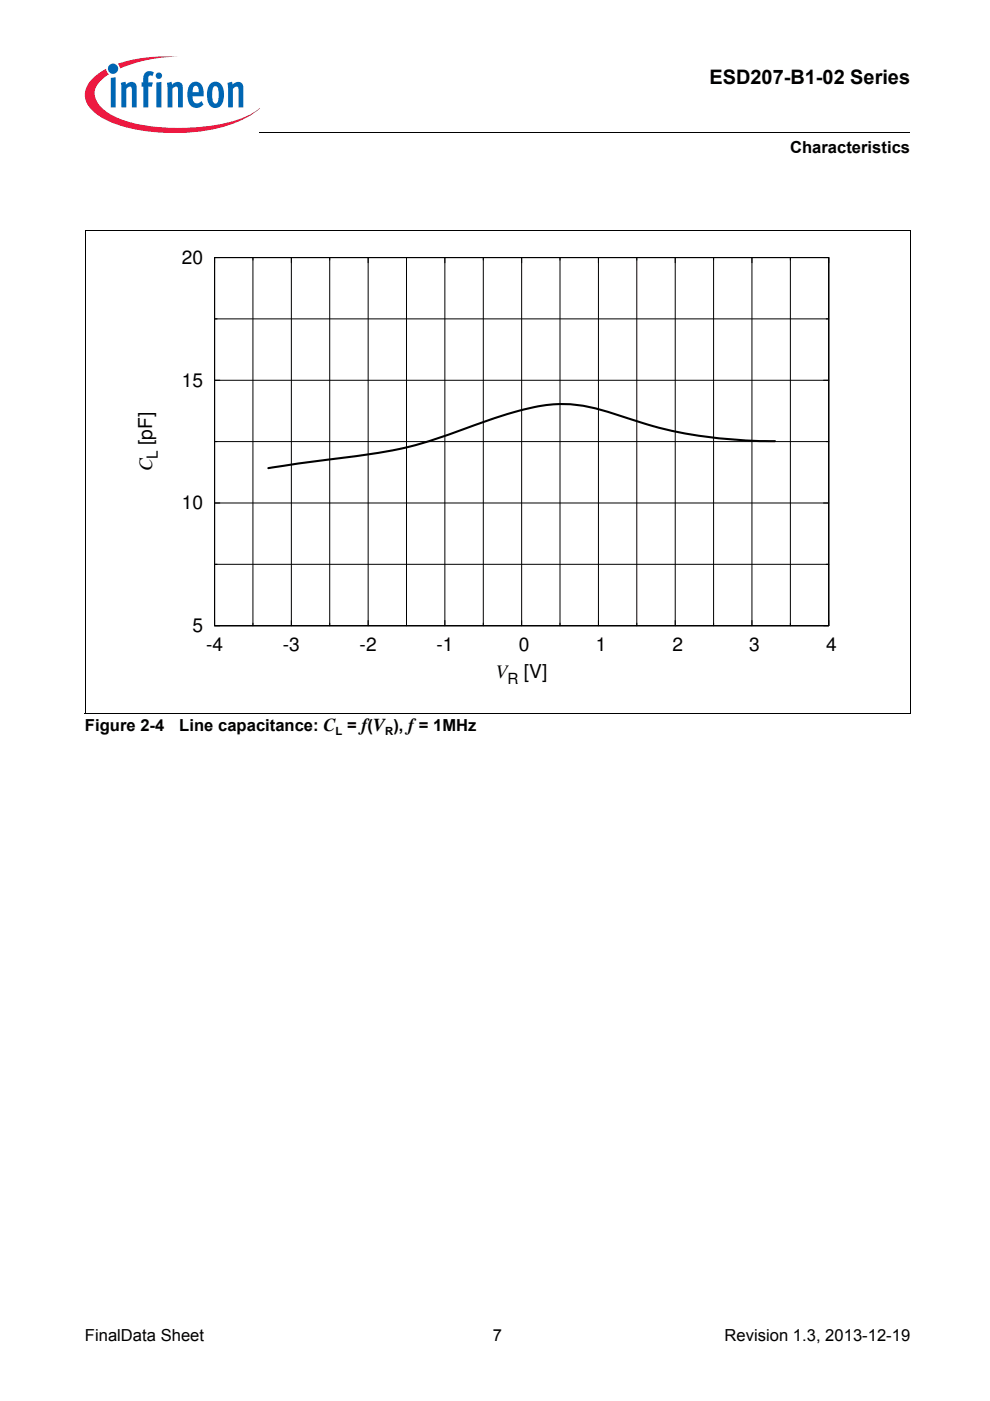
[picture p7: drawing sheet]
<svg xmlns="http://www.w3.org/2000/svg" width="210mm" height="297mm" viewBox="0 0 210 297" stroke-linecap="round" stroke-linejoin="round" font-family="sans-serif">
<circle cx="24" cy="14.6" r="1.09" fill="#0066b3"/>
<g fill="#ed1941">
<path d="M25 13.5l.8-.2a32.7 32.7 0 0 1 12-1.3 32.2 32.2 0 0 0-11.7 2.2l-.7 .3z"/>
<path d="M19.4 16.9a11.2 11.2 0 0 1 3.1-2.3l.2 .7 .4 .5a5 5 0 0 0-3 4.2 6 6 0 0 0 3.4 4.3 31.7 31.7 0 0 0 16 2.8 31.9 31.9 0 0 0 14-3.1l1.6-1.1a18.8 18.8 0 0 1-9.4 4.4 42.6 42.6 0 0 1-20.9-.9 11.1 11.1 0 0 1-6.5-4.7 4.3 4.3 0 0 1 1.1-4.8z"/>
</g>
<g fill="#0066b3">
<path d="M23.5 16.5l1-.1v6.4h-1z"/>
<path d="M25.6 17.6l1-.3 .1 .7a1.22 1.22 0 0 1 1.5-.6 1.22 1.22 0 0 1 .8 1.3v4.1h-1l-.1-4.2a.42 .42 0 0 0-.6-.2l-.5 .4v4h-1.1z"/>
<path d="M30.9 15.3l.8-.2 .7 .1 .2 .2-.3 .8-.1-.1a.47 .47 0 0 0-.7 .2l-.1 1.2h1l-.2 .9h-.8v4.4h-1v-4.4h-.4v-.9h.4v-.7a1.77 1.77 0 0 1 .5-1.5z"/>
<path d="M35.4 17.6l1-.3 .1 .7a1.22 1.22 0 0 1 1.4-.6 1.22 1.22 0 0 1 .9 1.3v4.1h-1.1v-4.2a.42 .42 0 0 0-.6-.2l-.5 .4v4h-1.1z"/>
<path d="M48.2 17.6l1-.3 .1 .7a1.22 1.22 0 0 1 1.5-.6 1.22 1.22 0 0 1 .8 1.3v4.1h-1l-.1-4.2a.42 .42 0 0 0-.6-.2l-.5 .4v4h-1z"/>
<path d="M33 16a.7 .7 0 0 1 1.4 0 .7 .7 0 0 1-1.4 0zM33.2 17.5l1-.1v5.4h-1z"/>
<path d="M40.5 17.7a1.6 1.6 0 0 1 1.7-.2 1.6 1.6 0 0 1 .9 1.5l.1 1.4h-2.4a1.09 1.09 0 0 0 .3 1.2 1.09 1.09 0 0 0 1.1 .2l.5-.4 .4 .8a1.88 1.88 0 0 1-2.2 .6 1.88 1.88 0 0 1-1.1-2v-1.7l.2-.8zM41.1 18.4l-.3 1.2h1.3v-.8a.58 .58 0 0 0-.4-.6 .58 .58 0 0 0-.6 .2z"/>
<path d="M44.7 17.6a1.77 1.77 0 0 1 1.9 0 1.77 1.77 0 0 1 .9 1.8v1.3a1.96 1.96 0 0 1-2.4 2.1 2.94 2.94 0 0 1-1.2-3.3 2.79 2.79 0 0 1 .8-1.9zM45.3 18.4a4.3 4.3 0 0 0 0 3.4l.4 .2a1.54 1.54 0 0 0 .7-1.9v-.4a1.19 1.19 0 0 0-.7-1.4z"/>
</g>
<path d="M55 28v.1z" fill="#000"/>
<path d="M55 28h137.9" fill="none" stroke="#000" stroke-width=".21"/>
<path d="M18 29h46v5h-46z" fill="#fff"/>
<g fill="none" stroke="#000" stroke-width=".21">
<path d="M18 48.8h175M18 48.8v102.4M45.5 54.6h130.2v78.1h-130.2zM53.6 54.6v78.1M61.8 54.6v78.1M69.9 54.6v78.1M78.1 54.6v78.1M86.2 54.6v78.1M94.3 54.6v78.1M102.5 54.6v78.1M110.6 54.6v78.1M118.7 54.6v78.1"/>
<path d="M126.9 54.6v78.1M135 54.6v78.1M143.2 54.6v78.1M151.3 54.6v78.1M159.4 54.6v78.1M167.6 54.6v78.1M192.9 48.8v102.5M45.5 67.6h130.2M45.5 93.6h130.2M45.5 80.6h130.2M45.5 119.6h130.2M45.5 106.6h130.2"/>
<path d="M18 151.2h174.9"/>
</g>
<path d="M164.3 93.5a95.5 95.5 0 0 1-34.4-5.9 30.1 30.1 0 0 0-19.8-.5l-4.1 1.2-5.9 2a94.8 94.8 0 0 1-28.5 6.9l-14.7 2.1" fill="none" stroke="#000" stroke-width=".44"/>
<text font-size="4.2" x="150.4" y="17.8">ESD207-B1-02 Series</text>
<g font-size="4.1">
<text x="38.5" y="56">20</text>
<text x="38.5" y="82">15</text>
<text x="32.2" y="94.3" transform="rotate(-90 32.2 94.3)">[pF]</text>
<text x="32.2" y="100" transform="rotate(-90 32.2 100)">C</text>
<text x="38.5" y="108">10</text>
<text x="40.8" y="134">5</text>
<text x="43.7" y="138.1">-4</text>
<text x="60" y="138.1">-3</text>
<text x="76.3" y="138.1">-2</text>
<text x="92.5" y="138.1">-1</text>
<text x="105.1" y="143.8">V</text>
<text x="110" y="138.1">0</text>
<text x="111.1" y="143.8">[V]</text>
<text x="126.3" y="138.1">1</text>
<text x="142.6" y="138.1">2</text>
<text x="158.9" y="138.1">3</text>
<text x="175.1" y="138.1">4</text>
</g>
<g font-size="3.5">
<text x="167.5" y="32.5">Characteristics</text>
<text x="18" y="155.1">Figure 2-4</text>
<text x="38" y="155.1">Line capacitance: C = f(V ), f= 1MHz</text>
<text x="18" y="284.4">FinalData Sheet</text>
<text x="104.5" y="284.4">7</text>
<text x="153.6" y="284.4">Revision 1.3, 2013-12-19</text>
</g>
<g font-size="3.2">
<text x="33.5" y="97.3" transform="rotate(-90 33.5 97.3)">L</text>
<text x="107.6" y="145">R</text>
</g>
<g font-size="2.4">
<text x="71.1" y="155.9">L</text>
<text x="81.7" y="155.9">R</text>
</g>
</svg>
